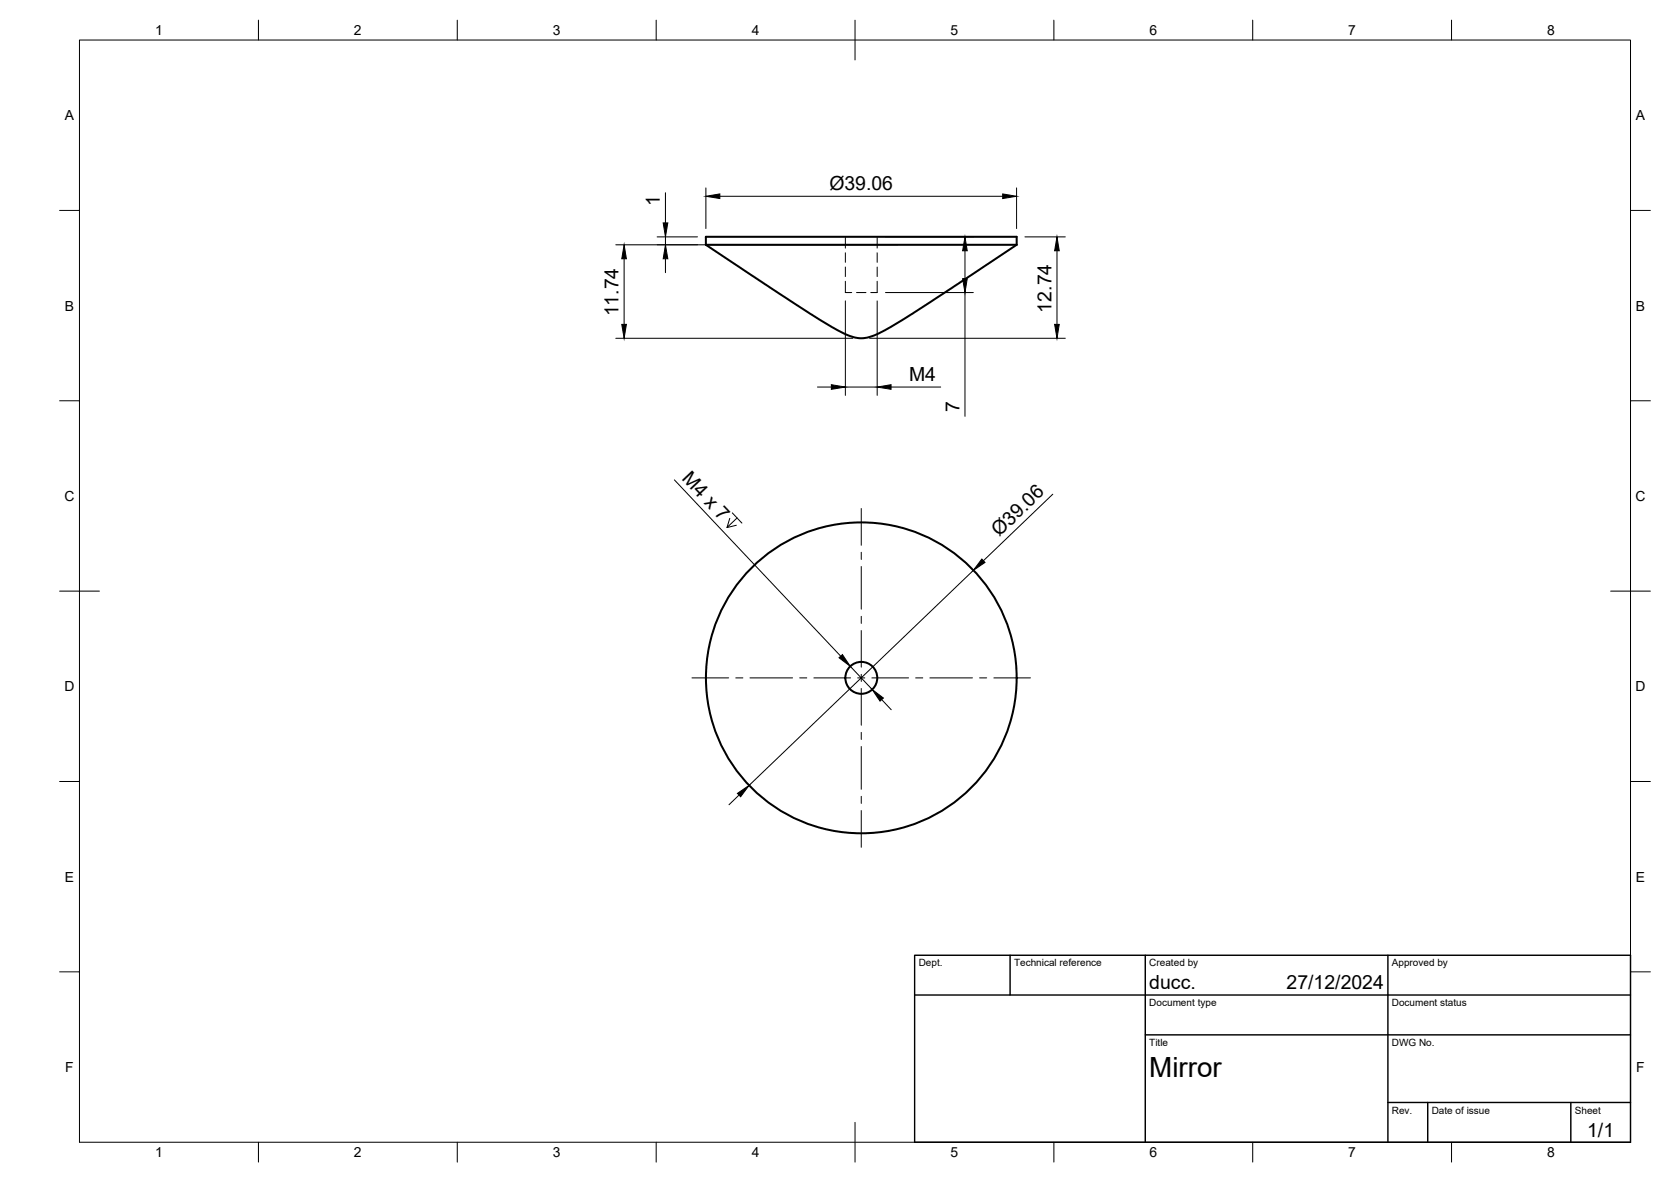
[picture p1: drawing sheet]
<svg xmlns="http://www.w3.org/2000/svg" width="420mm" height="297mm" viewBox="0 0 420 297" stroke-linecap="round" stroke-linejoin="round" font-family="sans-serif">
<!-- layer: Visible -->
<g fill="none" stroke="#000" stroke-width=".51">
<path d="M177.5 61.5v-2h78.1v2M177.5 61.5h78.1M177.5 61.5l18.4 12.3 11.1 7.1a25.5 25.5 0 0 0 9.1 4.1 15.9 15.9 0 0 0 8.3-3.1l9.7-6.1 21.5-14.3"/>
<circle cx="216.6" cy="170.3" r="39.1"/>
<circle cx="216.6" cy="170.3" r="4"/>
</g>
<!-- layer: Hidden -->
<path d="M212.6 59.5v2.8M220.6 59.5v2.8M212.6 70.7v2.8h1.6M212.6 63.5v2.4M212.6 67.1v2.4M215.4 73.5h2.3M220.6 70.7v2.8h-1.7M220.6 63.5v2.4M220.6 67.1v2.4" fill="none" stroke="#000" stroke-width=".25"/>
<!-- layer: BORDER -->
<g fill="none" stroke="#000" stroke-width=".25">
<path d="M20 10.1h390v276.9h-390zM65 5.1v5M115 5.1v5M165 5.1v5M215 5.1v10M265 5.1v5M315 5.1v5M365 5.1v5M15 52.9h5M410 52.9h5M15 100.7h5M410 100.7h5"/>
<path d="M15 148.6h10M405 148.6h10M15 196.4h5M410 196.4h5M15 244.2h5M410 244.2h5M65 287v5M115 287v5M165 287v5M215 282.1v9.9M265 287v5M315 287v5"/>
<path d="M365 287v5"/>
</g>
<!-- layer: TITLEBLOCK -->
<path d="M230 240.1h180v46.9h-180zM230 250h180M254 240.1v9.9M288 240.1v46.9M349 240.1v46.9M288 260.1h122M349 277.1h61M359 277.1v9.9M395 277.1v9.9" fill="none" stroke="#000" stroke-width=".36"/>
<!-- layer: FD_Dimensions -->
<g fill="none" stroke="#000" stroke-width=".25">
<path d="M165.2 59.5h10.2M167.3 48.4v7.6M167.3 59.5v2M177.5 47.2v10.2M181 49.3h71.1M222.7 59.5h22M255.6 47.2v10.2M257.7 59.5h10.2M154.8 61.5h70.9M156.9 65v16.5M167.3 65v3.5M212.6 75.6v23.8"/>
<path d="M220.6 75.6v23.8M222.7 73.5h22M242.6 63v7M242.6 73.5v31.1M265.8 63v18.5M154.8 85h59.6M205.5 97.3h3.5M212.6 97.3h8M218.7 85h49.2M224 97.3h12.5M169.6 120.6l41.8 44.3M184.1 128.9l2.4 2.6"/>
<path d="M185.1 132l-2.3 .6M185.3 130.2l-2.5 2.4 .7-2.3M264.7 124.2l-17.4 16.7M244.8 143.3l-56.5 54.1M213.8 167.5l5.5 5.8M221.7 175.8l2.4 2.6M185.8 199.8l-2.5 2.4"/>
</g>
<g fill="#000" stroke="#000" stroke-width=".25">
<path d="M166.8 56h1.1l-.6 3.5zM177.5 49.3l3.5-.6v1.2zM252.1 48.7l3.5 .6-3.5 .6zM156.9 61.5l.6 3.5h-1.2zM167.3 61.5l.6 3.5h-1.1zM242.6 59.5l.6 3.5h-1.2zM242 70h1.2l-.6 3.5zM265.8 59.5l.5 3.5h-1.1zM156.3 81.5h1.2l-.6 3.5zM209 96.7l3.6 .6-3.6 .5zM220.6 97.3l3.4-.6v1.1zM265.2 81.5h1.1l-.5 3.5z"/>
<path d="M246.9 140.5l.8 .8-2.9 2zM211 165.3l.8-.8 2 3zM219.3 173.3l2.8 2.1-.8 .8zM185.4 199.4l2.9-2-2.1 2.8z"/>
</g>
<!-- layer: Smart Centers -->
<g fill="none" stroke="#000" stroke-width=".25">
<path d="M216.6 127.8v9.2M216.6 138.8v1.8M216.6 142.4v10.7M216.6 154.9v1.8M216.6 158.5v9.2M174 170.4h9.2M185 170.4h1.8M188.6 170.4h10.7M201.1 170.4h1.8M204.6 170.4h9.3M215.6 170.4h1.8M216.6 169.5v1.7"/>
<path d="M216.6 173v9.3M219.2 170.4h9.3M230.2 170.4h1.8M233.8 170.4h10.7M246.3 170.4h1.8M249.9 170.4h9.2M216.6 184.1v1.7M216.6 187.6v10.7M216.6 200.1v1.8M216.6 203.7v9.2"/>
</g>
<text font-size="7" x="289" y="270.6">Mirror</text>
<g font-size="4.9">
<text x="208.5" y="47.8">Ø39.06</text>
<text x="165.9" y="51.7" transform="rotate(-90 165.9 51.7)">1</text>
<text x="155.5" y="79.5" transform="rotate(-90 155.5 79.5)">11.74</text>
<text x="264.4" y="78.5" transform="rotate(-90 264.4 78.5)">12.74</text>
<text x="228.6" y="95.8">M4</text>
<text x="241.2" y="103.5" transform="rotate(-90 241.2 103.5)">7</text>
<text x="171.3" y="120.4" transform="rotate(47 171.3 120.4)">M4 x 7</text>
<text x="251.2" y="135" transform="rotate(-44 251.2 135)">Ø39.06</text>
<text x="289" y="248.5">ducc.</text>
<text x="323.5" y="248.5">27/12/2024</text>
<text x="399.1" y="285.7">1/1</text>
</g>
<g font-size="3.5">
<text x="39" y="8.8">1</text>
<text x="89" y="8.8">2</text>
<text x="139" y="8.8">3</text>
<text x="189" y="8.8">4</text>
<text x="239" y="8.8">5</text>
<text x="289" y="8.8">6</text>
<text x="339" y="8.8">7</text>
<text x="389" y="8.8">8</text>
<text x="16.3" y="30.2">A</text>
<text x="411.3" y="30.2">A</text>
<text x="16.3" y="78">B</text>
<text x="411.3" y="78">B</text>
<text x="16.2" y="125.9">C</text>
<text x="411.2" y="125.9">C</text>
<text x="16.2" y="173.7">D</text>
<text x="411.2" y="173.7">D</text>
<text x="16.3" y="221.6">E</text>
<text x="411.3" y="221.6">E</text>
<text x="16.4" y="269.4">F</text>
<text x="411.4" y="269.4">F</text>
<text x="39" y="290.8">1</text>
<text x="89" y="290.8">2</text>
<text x="139" y="290.8">3</text>
<text x="189" y="290.8">4</text>
<text x="239" y="290.8">5</text>
<text x="289" y="290.8">6</text>
<text x="339" y="290.8">7</text>
<text x="389" y="290.8">8</text>
</g>
<g font-size="2.5">
<text x="231" y="242.9">Dept.</text>
<text x="255" y="242.9">Technical reference</text>
<text x="289" y="242.9">Created by</text>
<text x="350" y="242.9">Approved by</text>
<text x="289" y="252.8">Document type</text>
<text x="350" y="252.8">Document status</text>
<text x="289" y="262.9">Title</text>
<text x="350" y="262.9">DWG No.</text>
<text x="350" y="279.9">Rev.</text>
<text x="360" y="279.9">Date of issue</text>
<text x="396" y="279.9">Sheet</text>
</g>
</svg>
